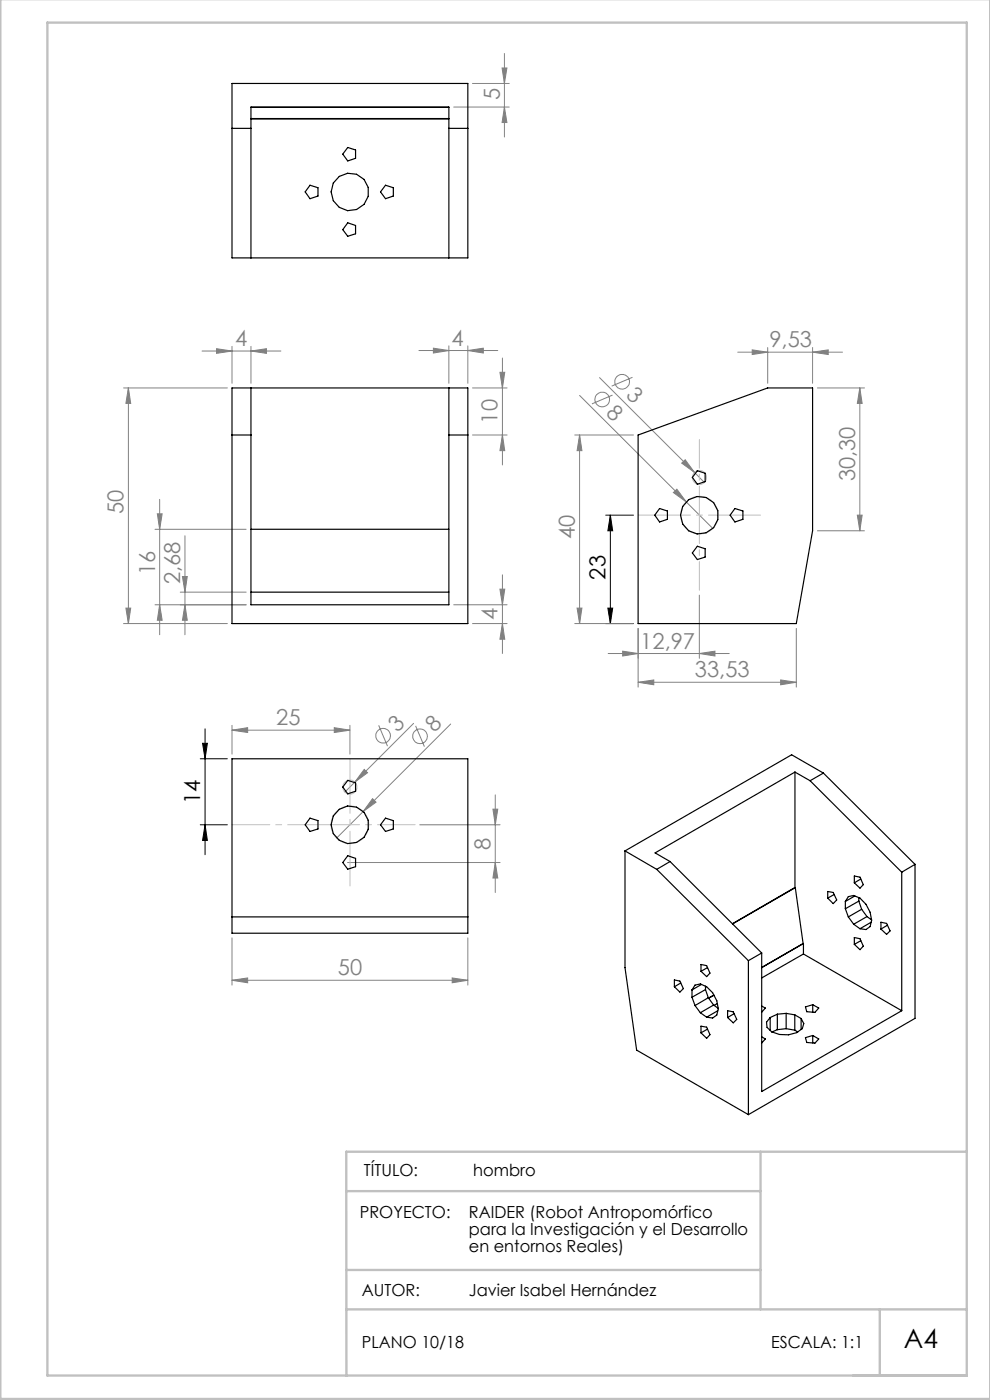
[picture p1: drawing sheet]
<svg xmlns="http://www.w3.org/2000/svg" width="210mm" height="297mm" viewBox="0 0 210 297" stroke-linecap="round" stroke-linejoin="round" font-family="sans-serif">
<g fill="none" stroke="#808080" stroke-width=".21">
<path d="M100.2 17.7h7.8M106.5 14.4h1l-.5 3.3zM107 11.4v17.7M96.2 22.7h11.8M107 22.7l.5 3.3h-1zM42.9 74.5h16.7M45.9 74l3.3 .5-3.3 .5zM49.2 73.5v7.8M53.2 74.5l3.3-.5v1zM53.2 73.5v7.8M88.9 74.4h16.7M91.9 73.9l3.3 .5-3.3 .5z"/>
<path d="M95.2 73.4v7.9M99.2 74.4l3.3-.5v1zM99.2 73.4v7.9M106 79h1.1l-.5 3.3zM106.6 75.9v22.7M156.5 74.7h22.2M159.6 74.2l3.2 .5-3.2 .5zM162.8 73.7v7.6M172.4 74.7l3.3-.5v1zM172.4 73.7v7.6M26.2 82.3h22M27.2 82.3l.5 3.3h-1z"/>
<path d="M27.2 82.3v50M100.2 82.3h7.4M100.2 92.3h7.4M106.6 92.3l.5 3.3h-1.1zM121.9 92.3h12.5M122.9 92.3l.5 3.3h-1zM122.9 83.9l22.7 22.6M122.9 92.3v40M127.2 80.1l20.1 20.1M129.9 83.8l-4.3 1.9M134.2 80l-4.4 1.9M144.6 98.2l.7-.7 2 2.7z"/>
<path d="M173.4 82.3h10M182.4 82.3l.5 3.3h-1zM182.4 82.3v30.3M32.9 112.3h19.3M33.4 109h1l-.5 3.3zM33.9 105.9v28.8M39.2 113.7v21M142.8 104.5l.8-.7 2 2.7zM145.6 106.5l5.6 5.6M147.3 100.2l2.1 2.2M173.4 112.6h10M181.9 109.3h1l-.5 3.3z"/>
<path d="M26.2 132.3h22M26.7 129h1l-.5 3.3zM32.9 128.3h19.3M33.9 128.3l.5 3.3h-1zM38.2 125.6h14M38.7 122.3h1l-.5 3.3zM39.2 128.3l.5 3.3h-1zM96.2 128.3h11.4M100.2 132.3h7.4M106 125h1.1l-.5 3.3zM106.6 132.3l.5 3.3h-1.1zM106.6 122v16.6"/>
<path d="M121.9 132.3h12.5M122.4 129h1l-.5 3.3zM129 138.6h25.7M132.1 138.1l3.3 .5-3.3 .6zM135.4 133.3v12.5M148.3 138.6l3.4-.5v1.1zM148.3 126.3v13.4M168.9 133.3v12.5M49.2 154.9l3.3-.5v1zM49.2 153.9v6.1M49.2 154.9h25M70.9 154.4l3.3 .5-3.3 .5z"/>
<path d="M74.2 153.9v6.1M80.3 153.9l1.9 4.4M87.7 153.5l-14.5 14.5M88.2 154l1.8 4.4M95.6 153.6l-24.2 24.2M135.4 144.7l3.3-.5v1.1zM135.4 144.7h33.5M165.6 144.2l3.3 .5-3.3 .6zM77.3 163.2l.7 .7-2.7 2zM79 169.4l.8 .8-2.8 2zM89 175h17.1M104.6 171.7h1l-.5 3.3z"/>
<path d="M105.1 168.6v20.7M49.2 199v10M73.7 183h32.4M99.2 199v10M105.1 183l.5 3.3h-1zM49.2 208l3.3-.5v1zM49.2 208h50M95.9 207.5l3.3 .5-3.3 .5z"/>
<circle cx="127.8" cy="84.7" r="1.56"/>
<circle cx="132" cy="81" r="1.56"/>
<circle cx="81.3" cy="156.1" r="1.57"/>
<circle cx="89.1" cy="156.2" r="1.56"/>
</g>
<path d="M128.5 109.3h5.9M129.5 109.3v23M129.5 109.3l.5 3.3h-1.1zM128.5 132.3h5.9M128.9 129h1.1l-.5 3.3zM43 157.7h1l-.5 3.3zM43.5 154.6v26.7M42.5 161h5.7M42.5 175h5.7M43.5 175l.5 3.3h-1z" fill="none" stroke="#000" stroke-width=".21"/>
<g fill="none" stroke="#c0c0c0" stroke-width=".21">
<circle cx="148.4" cy="109.3" r="4"/>
<circle cx="148.4" cy="101.3" r="1.51"/>
<circle cx="74.2" cy="175" r="4"/>
<circle cx="74.2" cy="167" r="1.51"/>
</g>
<path d="M49.2 175h38.9" fill="none" stroke="#c0c0c0" stroke-width=".21" stroke-dasharray="15.2 1.3 1.3 1.3" stroke-dashoffset="7.3"/>
<path d="M74.2 161v26.9" fill="none" stroke="#c0c0c0" stroke-width=".21" stroke-dasharray="15.2 1.3 1.3 1.3" stroke-dashoffset="3.7"/>
<path d="M135.4 109.3h25.9" fill="none" stroke="#c0c0c0" stroke-width=".21" stroke-dasharray="15.2 1.3 1.3 1.3" stroke-dashoffset="4.2"/>
<path d="M148.4 109.2v-16M148.4 109.2v16" fill="none" stroke="#c0c0c0" stroke-width=".21" stroke-dasharray="15.2 1.3 1.3 1.3" stroke-dashoffset="9.1"/>
<path d="M.1 -.1v296.9h209.9v-296.9M10.1 4.8h195v287h-195zM73.4 252.7h87.9M161.3 244.3v33.5M205.1 244.3h-131.7l.1 47.6M73.4 277.8h131.7M73.4 269.4h87.9M186.6 277.8v14" fill="none" stroke="#c0c0c0" stroke-width=".5"/>
<g fill="#000">
<path d="M129.5 109.3l.5 3.3h-1.1zM128.9 129h1.1l-.5 3.3z"/>
<path d="M43 157.7h1l-.5 3.3zM43.5 175l.5 3.3h-1z"/>
</g>
<g fill="#808080">
<path d="M142.8 104.5l.8-.7 2 2.7z"/>
<path d="M144.6 98.2l.7-.7 2 2.7z"/>
<path d="M79 169.4l.8 .8-2.8 2z"/>
<path d="M77.3 163.2l.7 .7-2.7 2z"/>
<path d="M148.3 138.6l3.4-.5v1.1zM132.1 138.1l3.3 .5-3.3 .6z"/>
<path d="M49.2 154.9l3.3-.5v1zM70.9 154.4l3.3 .5-3.3 .5z"/>
<path d="M105.1 183l.5 3.3h-1zM104.6 171.7h1l-.5 3.3z"/>
<path d="M95.9 207.5l3.3 .5-3.3 .5zM49.2 208l3.3-.5v1z"/>
<path d="M159.6 74.2l3.2 .5-3.2 .5zM172.4 74.7l3.3-.5v1z"/>
<path d="M135.4 144.7l3.3-.5v1.1zM165.6 144.2l3.3 .5-3.3 .6z"/>
<path d="M45.9 74l3.3 .5-3.3 .5zM53.2 74.5l3.3-.5v1z"/>
<path d="M91.9 73.9l3.3 .5-3.3 .5zM99.2 74.4l3.3-.5v1z"/>
<path d="M182.4 82.3l.5 3.3h-1zM181.9 109.3h1l-.5 3.3z"/>
<path d="M33.9 128.3l.5 3.3h-1zM33.4 109h1l-.5 3.3z"/>
<path d="M106.6 132.3l.5 3.3h-1.1zM106 125h1.1l-.5 3.3zM39.2 128.3l.5 3.3h-1zM38.7 122.3h1l-.5 3.3zM122.4 129h1l-.5 3.3zM122.9 92.3l.5 3.3h-1zM107 22.7l.5 3.3h-1zM106.5 14.4h1l-.5 3.3z"/>
<path d="M106 79h1.1l-.5 3.3zM106.6 92.3l.5 3.3h-1.1zM27.2 82.3l.5 3.3h-1zM26.7 129h1l-.5 3.3z"/>
</g>
<g fill="none" stroke="#000" stroke-width=".25">
<path d="M49.2 17.7h50v37h-50zM49.2 27.2h4M53.2 25.1h42M53.2 22.8h42M53.2 25.2h42M65.8 39.3l1.7 .5v1.8l-1.7 .6-1.1-1.5zM73.8 31.3l1.6 .5v1.8l-1.6 .5-1.1-1.4zM81.8 39.3l1.6 .5v1.8l-1.6 .6-1.1-1.5zM95.2 27.2h4M53.2 54.7v-32h42v32M73.8 47.3l1.6 .5v1.8l-1.6 .5-1.1-1.4zM49.2 92.3h4"/>
<path d="M49.2 82.3h50v50h-50zM53.2 82.3v46h42v-46M95.2 92.3h4M135.4 92.3l27.4-10h9.6v30.3l-3.5 19.7h-33.5zM147.9 99.9l1.7 .5v1.8l-1.7 .5-1-1.4zM53.2 112.3h42M139.9 107.9l1.7 .5v1.8l-1.7 .5-1-1.4zM147.9 115.9l1.7 .5v1.8l-1.7 .5-1-1.4zM155.9 107.9l1.7 .5v1.8l-1.7 .5-1-1.4zM53.2 125.6h42M49.2 161h50v37h-50zM65.8 173.6l1.7 .5v1.8l-1.7 .5-1.1-1.4z"/>
<path d="M73.8 165.6l1.6 .5v1.7l-1.6 .6-1.1-1.4zM81.8 173.6l1.6 .5v1.8l-1.6 .5-1.1-1.4zM168.6 163.8l-29.6 17.1 3.1 1.9M168.6 163.8l3.2 1.8M168.6 163.8v24.5M171.8 165.6l19.5 19.4M174.7 164l-6.8-3.9-35.3 20.4M174.7 164l-2.9 1.6M174.7 164l19.4 19.4M49.2 194.5h50M73.8 181.5l1.6 .6v1.8l-1.6 .5-1.1-1.4zM132.6 180.5v24.8l2.4 17.5 23.7 13.7"/>
<path d="M132.6 180.5l6.7 3.9M139.3 184.4l19.4 19.4M142.1 182.8l-2.8 1.6M142.1 182.8l19.5 19.4M168.6 188.3l-13.2 7.7M168.6 188.3h.1M168.7 188.3l1.7 11.9M168.7 188.3l-13.3 7.7M175.6 189.1l1.1 .2 .8 1.6-.8 .8-1.1-1.2zM177 189.8l-1.4 .7M179.3 192.8l.7 1.7M179.3 191.2l.7-1 1.1-.2a5.7 5.7 0 0 1 3.8 5.2l-.3 1.4-.9 .6-1.3-.2"/>
<path d="M179.3 191.2v1.6M180 194.5l1.1 1.6M181.1 196.1l1.3 .9M181.2 185.8l1.2 .3 .7 1.6-.7 .7-1.2-1.1zM181.2 198.9l1.2 .2 .7 1.6-.7 .8-1.2-1.2zM181.3 190.1l-2 1.1M182.2 191.2l-2.9 1.6M182.2 190.4v.8M182.2 191.2l.6 1.7M182.6 186.5l-1.4 .8M182.6 199.6l-1.4 .7M182.8 192.9l-2.8 1.6"/>
<path d="M182.8 192.9l1.1 1.5M183.9 194.4l-2.8 1.7M183.9 194.4l1 .8M184.8 195.6l-2.4 1.4M186.9 195.6l1.2 .3 .7 1.6-.7 .7-1.2-1.1zM188.2 196.3l-1.3 .8M191.3 185v29.4M194.1 183.4l-2.8 1.6M194.1 183.4v32.6l-35.4 20.5M143.1 207.9l1.1 .2 .8 1.6-.8 .8-1.1-1.2zM144.4 208.5l-1.3 .8M146.8 210l.6-1 1.2-.3a5.7 5.7 0 0 1 3.8 5.3l-.4 1.3-.8 .7-1.3-.2"/>
<path d="M146.8 210v1.6M146.8 211.6l.6 1.7M147.4 213.3l1.2 1.5M148.6 214.8l1.3 1M148.7 204.6l1.2 .3 .7 1.5-.7 .8-1.2-1.1zM148.7 217.7l1.2 .2 .7 1.6-.7 .8-1.2-1.2zM148.8 208.8l-2 1.2M149.6 209.9l-2.8 1.7M149.6 209.2v.7M149.6 209.9l.6 1.8M150.1 205.3l-1.4 .8M150.1 218.3l-1.4 .8"/>
<path d="M150.2 211.7l-2.8 1.6M150.2 211.7l1.2 1.5M151.4 213.2l-2.8 1.6M151.4 213.2l1 .7M151.4 211.1l-1.1 .6 1.1-.6M152.2 212.9l-.7 .4M152.3 214.4l-2.4 1.4M154.3 214.4l1.2 .3 .8 1.5-.8 .8-1.2-1.1zM155.7 215l-1.4 .9M158.7 203.8v32.7M161.6 202.2l-2.9 1.6M161.6 202.2v29.4l29.7-17.2"/>
<path d="M161.6 220l.7 .4-.7 .9M161.6 213.4l.7 .5-.7 .8M163.4 215.9l-.8 .9 .1 1.1 1 1a5.8 5.8 0 0 0 6.5-.7l.3-1.1-.6-1M163.4 215.9v2.7M164.9 215.2l-1.5 .7M164.9 215.2v3.2M164.9 218.4l-1.1 .5M166.8 215l1.8 .3M166.8 215l-1.9 .2M166.8 215v3.2M166.8 218.2l1.8 .3M166.8 218.2l-1.9 .2"/>
<path d="M168.6 215.3l1.3 .8M168.6 215.3v3.2M168.6 218.5l.6 .4M169.9 216.1v2.3M170.4 202.4l20.9 12M170.4 200.2v2.2M170.4 202.4l-8.8 5.1M170.4 200.2l-8.8 5.1M170.9 213.6l1.5-.5 1.3 .8-.8 .9-1.8-.2zM172.4 213.1v1.6M172.4 219.7v1.6M170.9 220.1l1.5-.4 1.3 .7-.8 .9-1.8-.1z"/>
<circle cx="74.2" cy="40.7" r="4"/>
<circle cx="148.4" cy="109.3" r="4"/>
<circle cx="74.2" cy="175" r="4"/>
</g>
<text font-size="5.6" x="191.7" y="286">A4</text>
<g font-size="4.7" fill="#808080">
<text x="106" y="21.2" transform="rotate(-90 106 21.2)">5</text>
<text x="49.9" y="73.4">4</text>
<text x="95.8" y="73.3">4</text>
<text x="163.2" y="73.7">9,53</text>
<text x="132.6" y="84" transform="rotate(45 132.6 84)">3</text>
<text x="105.6" y="89.9" transform="rotate(-90 105.6 89.9)">10</text>
<text x="128.4" y="87.8" transform="rotate(45 128.4 87.8)">8</text>
<text x="181.4" y="102.1" transform="rotate(-90 181.4 102.1)">30,30</text>
<text x="26.2" y="109" transform="rotate(-90 26.2 109)">50</text>
<text x="121.9" y="114.3" transform="rotate(-90 121.9 114.3)">40</text>
<text x="32.9" y="122.1" transform="rotate(-90 32.9 122.1)">16</text>
<text x="38.2" y="124" transform="rotate(-90 38.2 124)">2,68</text>
<text x="105.6" y="131.6" transform="rotate(-90 105.6 131.6)">4</text>
<text x="135.8" y="137.6">12,97</text>
<text x="147.4" y="143.7">33,53</text>
<text x="58.6" y="153.9">25</text>
<text x="84.3" y="155.5" transform="rotate(-45 84.3 155.5)">3</text>
<text x="92.1" y="155.6" transform="rotate(-45 92.1 155.6)">8</text>
<text x="104.1" y="180.2" transform="rotate(-90 104.1 180.2)">8</text>
<text x="71.7" y="206.9">50</text>
</g>
<g font-size="4.7">
<text x="128.5" y="122.9" transform="rotate(-90 128.5 122.9)">23</text>
<text x="42.5" y="170.6" transform="rotate(-90 42.5 170.6)">14</text>
</g>
<g font-size="3.5">
<text x="77.2" y="249.5">TÍTULO:</text>
<text x="100.4" y="249.5">hombro</text>
<text x="76.3" y="258.4">PROYECTO:</text>
<text x="99.5" y="258.4">RAIDER (Robot Antropomórfico</text>
<text x="99.5" y="262">para la Investigación y el Desarrollo</text>
<text x="99.5" y="265.5">en entornos Reales)</text>
<text x="76.8" y="274.9">AUTOR:</text>
<text x="99.5" y="274.9">Javier Isabel Hernández</text>
<text x="76.8" y="286">PLANO 10/18</text>
<text x="163.6" y="286">ESCALA: 1:1</text>
</g>
</svg>
